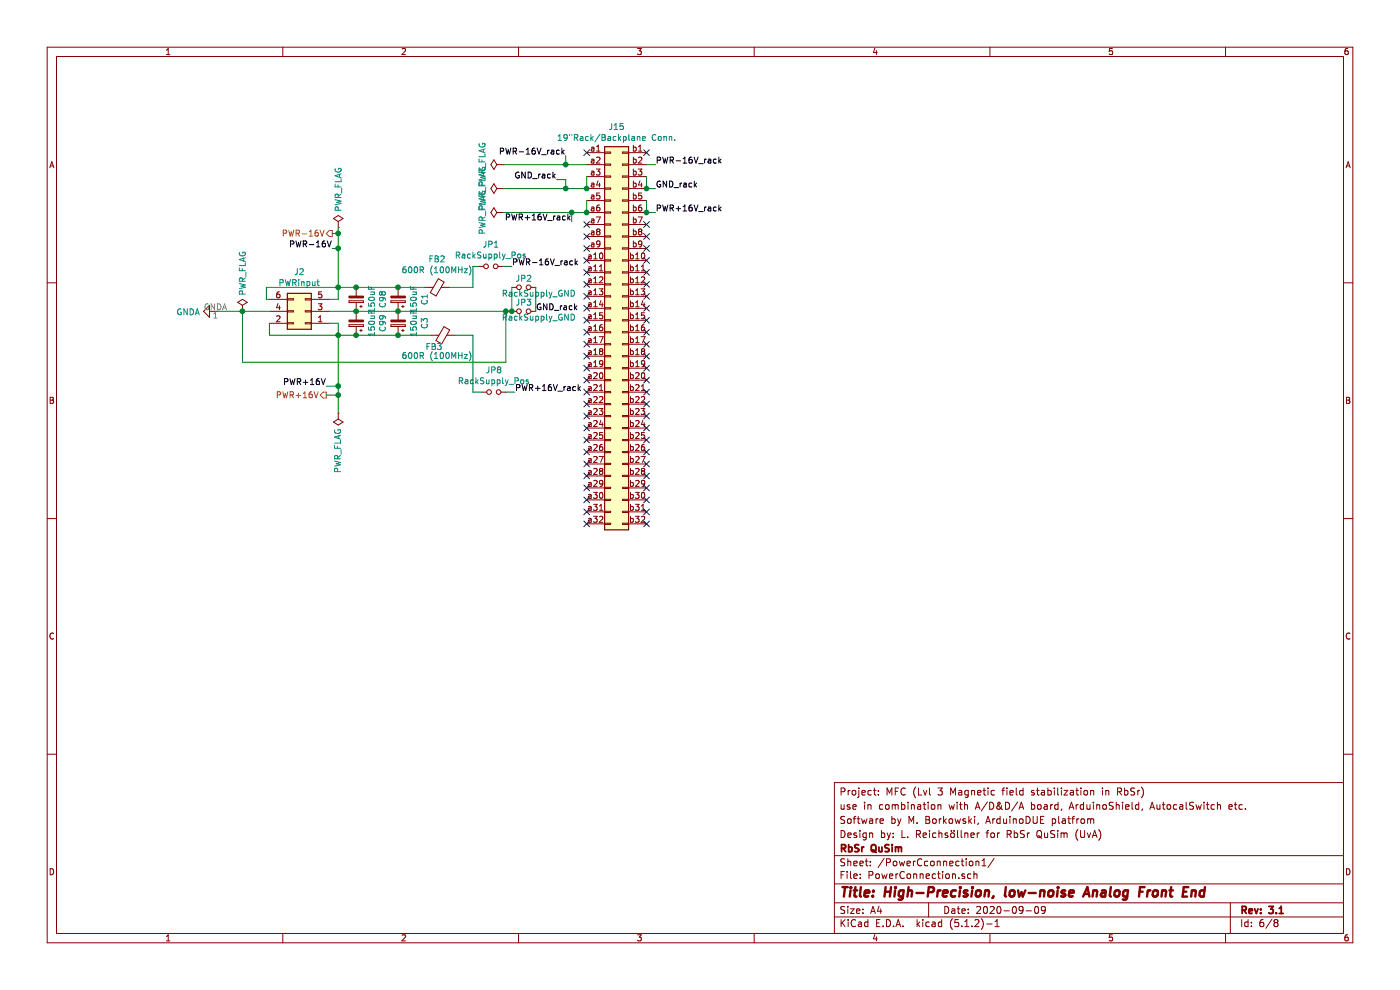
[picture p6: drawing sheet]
EESchema Schematic File Version 4
LIBS:AFE_1CH_2V0-cache
EELAYER 29 0
EELAYER END
$Descr A4 11693 8268
encoding utf-8
Sheet 6 8
Title "High-Precision, low-noise Analog Front End"
Date "2020-09-09"
Rev "3.1"
Comp "RbSr QuSim"
Comment1 "Design by: L. Reichsöllner for RbSr QuSim (UvA)"
Comment2 "Software by M. Borkowski, ArduinoDUE platfrom"
Comment3 "use in combination with A/D&D/A board, ArduinoShield, AutocalSwitch etc."
Comment4 "Project: MFC (Lvl 3 Magnetic field stabilization in RbSr)"
$EndDescr
$Comp
L Connector_Generic:Conn_02x03_Odd_Even J?
U 1 1
P 2550 2600
AR Path="/5F5A4CF8" Ref="J?"  Part="1" 
AR Path="/5F3A281A/5F5A4CF8" Ref="J2"  Part="1" 
F 0 "J2" H 2600 2275 50  0000 C CNN
F 1 "PWRinput" H 2600 2366 50  0000 C CNN
F 2 "Connector_IDC:IDC-Header_2x03_P2.54mm_Vertical" H 2550 2600 50  0001 C CNN
F 3 "https://cdn.amphenol-icc.com/media/wysiwyg/files/drawing/75869.pdf" H 2550 2600 50  0001 C CNN
F 4 "609-5122-ND" H 2550 2600 50  0001 C CNN "DigiKey"
F 5 "Connector Header Through Hole 6 position 0.100\" (2.54mm)" H 2550 2600 50  0001 C CNN "Detailed description"
F 6 "75869-331LF" H 2550 2600 50  0001 C CNN "Manufacturer/Man.PartNum."
	1    2550 2600
	-1   0    0    1   
$EndComp
$Comp
L power:PWR_FLAG #FLG?
U 1 1
P 2025 2600
AR Path="/5F5A4CF5" Ref="#FLG?"  Part="1" 
AR Path="/5F3A281A/5F5A4CF5" Ref="#FLG06"  Part="1" 
AR Path="/5F3DC148/5F5A4CF5" Ref="#FLG?"  Part="1" 
F 0 "#FLG06" H 2025 2675 50  0001 C CNN
F 1 "PWR_FLAG" V 2025 2728 50  0000 L CNN
F 2 "" H 2025 2600 50  0001 C CNN
F 3 "~" H 2025 2600 50  0001 C CNN
	1    2025 2600
	1    0    0    -1  
$EndComp
$Comp
L power:PWR_FLAG #FLG?
U 1 1
P 4200 1375
AR Path="/5F3BE217" Ref="#FLG?"  Part="1" 
AR Path="/5F3A281A/5F3BE217" Ref="#FLG01"  Part="1" 
AR Path="/5F3DC148/5F3BE217" Ref="#FLG?"  Part="1" 
F 0 "#FLG01" H 4200 1450 50  0001 C CNN
F 1 "PWR_FLAG" H 4200 1548 50  0000 C CNN
F 2 "" H 4200 1375 50  0001 C CNN
F 3 "~" H 4200 1375 50  0001 C CNN
	1    4200 1375
	0    -1   -1   0   
$EndComp
$Comp
L power:PWR_FLAG #FLG?
U 1 1
P 4200 1775
AR Path="/5F3BE21D" Ref="#FLG?"  Part="1" 
AR Path="/5F3A281A/5F3BE21D" Ref="#FLG04"  Part="1" 
AR Path="/5F3DC148/5F3BE21D" Ref="#FLG?"  Part="1" 
F 0 "#FLG04" H 4200 1850 50  0001 C CNN
F 1 "PWR_FLAG" H 4200 1948 50  0000 C CNN
F 2 "" H 4200 1775 50  0001 C CNN
F 3 "~" H 4200 1775 50  0001 C CNN
	1    4200 1775
	0    -1   -1   0   
$EndComp
Wire Wire Line
	2225 2500 2250 2500
$Comp
L Connector_Generic:Conn_02x32_Row_Letter_First J?
U 1 1
P 5100 2775
AR Path="/5F3BE240" Ref="J?"  Part="1" 
AR Path="/5F3A281A/5F3BE240" Ref="J15"  Part="1" 
AR Path="/5F3DC148/5F3BE240" Ref="J?"  Part="1" 
F 0 "J15" H 5150 4492 50  0000 C CNN
F 1 "19\"Rack/Backplane Conn." H 5150 4401 50  0000 C CNN
F 2 "DIN41612_a+c_64way_rightangle_pitch2:Socket_DIN41612-CaseC1-AC-Male-64Pin-2rows" H 5100 2775 50  0001 C CNN
F 3 "https://b2b.harting.com/files/download/PRD/PDF_TS/0903132X921_100072506DRW041A.pdf" H 5100 2775 50  0001 C CNN
F 4 "1195-1143-ND" H 5100 2775 50  0001 C CNN "DigiKey"
F 5 "96 Position Din Connector Header, Male Pins  Through Hole, Right Angle" H 5100 2775 50  0001 C CNN "Detailed description"
F 6 "09031326921" H 5100 2775 50  0001 C CNN "Manufacturer/Man.PartNum."
	1    5100 2775
	1    0    0    -1  
$EndComp
Text Label 4725 1300 2    50   ~ 0
PWR-16V_rack
Wire Wire Line
	4200 1375 4725 1375
Wire Wire Line
	5475 1375 5400 1375
Text Label 4775 1850 2    50   ~ 0
PWR+16V_rack
Wire Wire Line
	5475 1775 5400 1775
Wire Wire Line
	4900 1775 4775 1775
$Comp
L power:GNDA #PWR?
U 1 1
P 1800 2600
AR Path="/5F3BE24E" Ref="#PWR?"  Part="1" 
AR Path="/5F3A281A/5F3BE24E" Ref="#PWR01"  Part="1" 
AR Path="/5F3DC148/5F3BE24E" Ref="#PWR?"  Part="1" 
F 0 "#PWR01" H 1800 2350 50  0001 C CNN
F 1 "GNDA" V 1805 2473 50  0000 R CNN
F 2 "" H 1800 2600 50  0001 C CNN
F 3 "" H 1800 2600 50  0001 C CNN
	1    1800 2600
	0    1    1    0   
$EndComp
Wire Wire Line
	5400 1575 5475 1575
NoConn ~ 4900 1275
NoConn ~ 5400 1275
NoConn ~ 4900 1875
NoConn ~ 4900 1975
NoConn ~ 4900 2075
NoConn ~ 4900 2175
NoConn ~ 4900 2275
NoConn ~ 4900 2375
NoConn ~ 4900 2475
NoConn ~ 4900 2575
NoConn ~ 4900 2675
NoConn ~ 4900 2775
NoConn ~ 4900 2875
NoConn ~ 4900 2975
NoConn ~ 4900 3075
NoConn ~ 4900 3175
NoConn ~ 4900 3275
NoConn ~ 4900 3375
NoConn ~ 4900 3475
NoConn ~ 4900 3575
NoConn ~ 4900 3675
NoConn ~ 5400 1875
NoConn ~ 5400 1975
NoConn ~ 5400 2075
NoConn ~ 5400 2175
NoConn ~ 5400 2275
NoConn ~ 5400 2375
NoConn ~ 5400 2475
NoConn ~ 5400 2575
NoConn ~ 5400 2675
NoConn ~ 5400 2775
NoConn ~ 5400 2875
NoConn ~ 5400 2975
NoConn ~ 5400 3075
NoConn ~ 5400 3175
NoConn ~ 5400 3275
NoConn ~ 5400 3375
NoConn ~ 5400 3475
NoConn ~ 5400 3575
NoConn ~ 5400 3675
NoConn ~ 5400 3775
NoConn ~ 5400 3875
NoConn ~ 5400 3975
NoConn ~ 5400 4075
NoConn ~ 5400 4175
NoConn ~ 5400 4275
NoConn ~ 5400 4375
Wire Wire Line
	2225 2400 2225 2500
Wire Wire Line
	2750 2500 2825 2500
Wire Wire Line
	2825 2500 2825 2400
Wire Wire Line
	2750 2700 2825 2700
Wire Wire Line
	1800 2600 2025 2600
Wire Wire Line
	2750 2600 2975 2600
Wire Wire Line
	4650 1500 4725 1500
Wire Wire Line
	4725 1500 4725 1575
Wire Wire Line
	4725 1575 4900 1575
Wire Wire Line
	4725 1300 4725 1375
Connection ~ 4725 1375
Wire Wire Line
	4725 1375 4900 1375
Wire Wire Line
	4775 1850 4775 1775
Connection ~ 4775 1775
Wire Wire Line
	4775 1775 4200 1775
Wire Wire Line
	2250 2700 2250 2800
$Comp
L Device:Jumper_NO_Small JP?
U 1 1
P 4125 3275
AR Path="/5F5A4CFB" Ref="JP?"  Part="1" 
AR Path="/5F3A281A/5F5A4CFB" Ref="JP8"  Part="1" 
AR Path="/5F3DC148/5F5A4CFB" Ref="JP?"  Part="1" 
F 0 "JP8" H 4125 3460 50  0000 C CNN
F 1 "RackSupply_Pos" H 4125 3369 50  0000 C CNN
F 2 "Connector_PinHeader_1.27mm:PinHeader_1x02_P1.27mm_Vertical" H 4125 3275 50  0001 C CNN
F 3 "Connector Header Through Hole 2 position 0.100\" (2.54mm)" H 4125 3275 50  0001 C CNN
F 4 "61300211121" H 4125 3275 50  0001 C CNN "DigiKey"
F 5 "Connector Header Through Hole 2 position 0.100\" (2.54mm)" H 4125 3275 50  0001 C CNN "Detailed description"
F 6 "61300211121" H 4125 3275 50  0001 C CNN "Manufacturer/Man.PartNum."
	1    4125 3275
	1    0    0    -1  
$EndComp
Text Label 4650 1500 2    50   ~ 0
GND_rack
$Comp
L power:PWR_FLAG #FLG?
U 1 1
P 4200 1575
AR Path="/5F3BE2AF" Ref="#FLG?"  Part="1" 
AR Path="/5F3A281A/5F3BE2AF" Ref="#FLG02"  Part="1" 
AR Path="/5F3DC148/5F3BE2AF" Ref="#FLG?"  Part="1" 
F 0 "#FLG02" H 4200 1650 50  0001 C CNN
F 1 "PWR_FLAG" H 4200 1748 50  0000 C CNN
F 2 "" H 4200 1575 50  0001 C CNN
F 3 "~" H 4200 1575 50  0001 C CNN
	1    4200 1575
	0    -1   -1   0   
$EndComp
Wire Wire Line
	4200 1575 4725 1575
Connection ~ 4725 1575
Connection ~ 2025 2600
Wire Wire Line
	2025 2600 2250 2600
Wire Wire Line
	4225 2600 4225 3025
Wire Wire Line
	2025 3025 2025 2600
Text Label 2725 3225 2    50   ~ 0
PWR+16V
Text Label 4300 3275 0    50   ~ 0
PWR+16V_rack
$Comp
L Device:Jumper_NO_Small JP?
U 1 1
P 4375 2600
AR Path="/5F3BE2BF" Ref="JP?"  Part="1" 
AR Path="/5F3A281A/5F3BE2BF" Ref="JP3"  Part="1" 
AR Path="/5F3DC148/5F3BE2BF" Ref="JP?"  Part="1" 
F 0 "JP3" H 4375 2675 50  0000 C CNN
F 1 "RackSupply_GND" H 4500 2550 50  0000 C CNN
F 2 "Connector_PinHeader_1.27mm:PinHeader_1x02_P1.27mm_Vertical" H 4375 2600 50  0001 C CNN
F 3 "https://katalog.we-online.de/em/datasheet/6130xx11121.pdf" H 4375 2600 50  0001 C CNN
F 4 "732-5315-ND" H 4375 2600 50  0001 C CNN "DigiKey"
F 5 "Connector Header Through Hole 2 position 0.100\" (2.54mm)" H 4375 2600 50  0001 C CNN "Detailed description"
F 6 "61300211121" H 4375 2600 50  0001 C CNN "Manufacturer/Man.PartNum."
	1    4375 2600
	1    0    0    -1  
$EndComp
Text Label 4475 2600 0    50   ~ 0
GND_rack
Wire Wire Line
	4225 2600 4275 2600
Connection ~ 4225 2600
Wire Wire Line
	3950 3275 4025 3275
$Comp
L Device:Jumper_NO_Small JP?
U 1 1
P 4100 2225
AR Path="/5F3BE2C9" Ref="JP?"  Part="1" 
AR Path="/5F3A281A/5F3BE2C9" Ref="JP1"  Part="1" 
AR Path="/5F3DC148/5F3BE2C9" Ref="JP?"  Part="1" 
F 0 "JP1" H 4100 2410 50  0000 C CNN
F 1 "RackSupply_Pos" H 4100 2319 50  0000 C CNN
F 2 "Connector_PinHeader_1.27mm:PinHeader_1x02_P1.27mm_Vertical" H 4100 2225 50  0001 C CNN
F 3 "https://katalog.we-online.de/em/datasheet/6130xx11121.pdf" H 4100 2225 50  0001 C CNN
F 4 "732-5315-ND" H 4100 2225 50  0001 C CNN "DigiKey"
F 5 "Connector Header Through Hole 2 position 0.100\" (2.54mm)" H 4100 2225 50  0001 C CNN "Detailed description"
F 6 "61300211121" H 4100 2225 50  0001 C CNN "Manufacturer/Man.PartNum."
	1    4100 2225
	1    0    0    -1  
$EndComp
Text Label 2775 2075 2    50   ~ 0
PWR-16V
Wire Wire Line
	3950 2225 3950 2400
Text Label 4275 2225 0    50   ~ 0
PWR-16V_rack
Wire Wire Line
	4275 2225 4200 2225
Wire Wire Line
	4000 2225 3950 2225
Wire Wire Line
	4300 3275 4225 3275
Wire Wire Line
	3950 2800 3950 3275
Wire Wire Line
	2725 3225 2825 3225
Text HLabel 2725 3300 0    50   Output ~ 0
PWR+16V
Wire Wire Line
	2725 3300 2825 3300
Text HLabel 2775 1950 0    50   Output ~ 0
PWR-16V
NoConn ~ 4900 3775
NoConn ~ 4900 3875
NoConn ~ 4900 3975
NoConn ~ 4900 4075
NoConn ~ 4900 4175
NoConn ~ 4900 4275
NoConn ~ 4900 4375
$Comp
L Device:CP_Small C?
U 1 1
P 3325 2500
AR Path="/5F3CA518" Ref="C?"  Part="1" 
AR Path="/5F3A281A/5F3CA518" Ref="C1"  Part="1" 
AR Path="/5F3DC148/5F3CA518" Ref="C?"  Part="1" 
F 0 "C1" V 3100 2500 50  0000 C CNN
F 1 "150uF" V 3191 2500 50  0000 C CNN
F 2 "Capacitor_SMD:CP_Elec_6.3x5.8" H 3325 2500 50  0001 C CNN
F 3 "http://www.chemi-con.co.jp/cgi-bin/CAT_DB/SEARCH/cat_db_al.cgi?e=e&j=p&pdfname=pxj" H 3325 2500 50  0001 C CNN
F 4 "565-APXJ200ARA151MF61GCT-ND" H 3325 2500 50  0001 C CNN "DigiKey"
F 5 "150µF 20V Aluminum - Polymer Capacitors Radial, Can - SMD 23mOhm 15000 Hrs @ 105°C" H 3325 2500 50  0001 C CNN "Detailed description"
F 6 "APXJ200ARA151MF61G" H 3325 2500 50  0001 C CNN "Manufacturer/Man.PartNum."
	1    3325 2500
	-1   0    0    1   
$EndComp
$Comp
L power:PWR_FLAG #FLG?
U 1 1
P 2825 1900
AR Path="/5F3CD5C4" Ref="#FLG?"  Part="1" 
AR Path="/5F3A281A/5F3CD5C4" Ref="#FLG05"  Part="1" 
AR Path="/5F3DC148/5F3CD5C4" Ref="#FLG?"  Part="1" 
F 0 "#FLG05" H 2825 1975 50  0001 C CNN
F 1 "PWR_FLAG" V 2825 2028 50  0000 L CNN
F 2 "" H 2825 1900 50  0001 C CNN
F 3 "~" H 2825 1900 50  0001 C CNN
	1    2825 1900
	1    0    0    -1  
$EndComp
$Comp
L power:PWR_FLAG #FLG?
U 1 1
P 2825 3450
AR Path="/5F3D0D5A" Ref="#FLG?"  Part="1" 
AR Path="/5F3A281A/5F3D0D5A" Ref="#FLG07"  Part="1" 
AR Path="/5F3DC148/5F3D0D5A" Ref="#FLG?"  Part="1" 
F 0 "#FLG07" H 2825 3525 50  0001 C CNN
F 1 "PWR_FLAG" V 2825 3578 50  0000 L CNN
F 2 "" H 2825 3450 50  0001 C CNN
F 3 "~" H 2825 3450 50  0001 C CNN
	1    2825 3450
	-1   0    0    1   
$EndComp
Text Label 5475 1375 0    50   ~ 0
PWR-16V_rack
Text Label 5475 1775 0    50   ~ 0
PWR+16V_rack
Text Label 5475 1575 0    50   ~ 0
GND_rack
$Comp
L Device:CP_Small C?
U 1 1
P 3325 2700
AR Path="/5F58FE8B" Ref="C?"  Part="1" 
AR Path="/5F3A281A/5F58FE8B" Ref="C3"  Part="1" 
AR Path="/5F3DC148/5F58FE8B" Ref="C?"  Part="1" 
F 0 "C3" V 3100 2700 50  0000 C CNN
F 1 "150uF" V 3191 2700 50  0000 C CNN
F 2 "Capacitor_SMD:CP_Elec_6.3x5.8" H 3325 2700 50  0001 C CNN
F 3 "http://www.chemi-con.co.jp/cgi-bin/CAT_DB/SEARCH/cat_db_al.cgi?e=e&j=p&pdfname=pxj" H 3325 2700 50  0001 C CNN
F 4 "565-APXJ200ARA151MF61GCT-ND" H 3325 2700 50  0001 C CNN "DigiKey"
F 5 "150µF 20V Aluminum - Polymer Capacitors Radial, Can - SMD 23mOhm 15000 Hrs @ 105°C" H 3325 2700 50  0001 C CNN "Detailed description"
F 6 "APXJ200ARA151MF61G" H 3325 2700 50  0001 C CNN "Manufacturer/Man.PartNum."
	1    3325 2700
	-1   0    0    1   
$EndComp
$Comp
L Device:CP_Small C?
U 1 1
P 2975 2500
AR Path="/5F59024A" Ref="C?"  Part="1" 
AR Path="/5F3A281A/5F59024A" Ref="C98"  Part="1" 
AR Path="/5F3DC148/5F59024A" Ref="C?"  Part="1" 
F 0 "C98" V 2750 2500 50  0000 C CNN
F 1 "150uF" V 2841 2500 50  0000 C CNN
F 2 "Capacitor_SMD:CP_Elec_6.3x5.8" H 2975 2500 50  0001 C CNN
F 3 "http://www.chemi-con.co.jp/cgi-bin/CAT_DB/SEARCH/cat_db_al.cgi?e=e&j=p&pdfname=pxj" H 2975 2500 50  0001 C CNN
F 4 "565-APXJ200ARA151MF61GCT-ND" H 2975 2500 50  0001 C CNN "DigiKey"
F 5 "150µF 20V Aluminum - Polymer Capacitors Radial, Can - SMD 23mOhm 15000 Hrs @ 105°C" H 2975 2500 50  0001 C CNN "Detailed description"
F 6 "APXJ200ARA151MF61G" H 2975 2500 50  0001 C CNN "Manufacturer/Man.PartNum."
	1    2975 2500
	-1   0    0    1   
$EndComp
Connection ~ 2975 2600
Wire Wire Line
	2975 2600 3325 2600
Connection ~ 2975 2400
Wire Wire Line
	2975 2400 3325 2400
$Comp
L Device:CP_Small C?
U 1 1
P 2975 2700
AR Path="/5F591E5D" Ref="C?"  Part="1" 
AR Path="/5F3A281A/5F591E5D" Ref="C99"  Part="1" 
AR Path="/5F3DC148/5F591E5D" Ref="C?"  Part="1" 
F 0 "C99" V 2750 2700 50  0000 C CNN
F 1 "150uF" V 2841 2700 50  0000 C CNN
F 2 "Capacitor_SMD:CP_Elec_6.3x5.8" H 2975 2700 50  0001 C CNN
F 3 "http://www.chemi-con.co.jp/cgi-bin/CAT_DB/SEARCH/cat_db_al.cgi?e=e&j=p&pdfname=pxj" H 2975 2700 50  0001 C CNN
F 4 "565-APXJ200ARA151MF61GCT-ND" H 2975 2700 50  0001 C CNN "DigiKey"
F 5 "150µF 20V Aluminum - Polymer Capacitors Radial, Can - SMD 23mOhm 15000 Hrs @ 105°C" H 2975 2700 50  0001 C CNN "Detailed description"
F 6 "APXJ200ARA151MF61G" H 2975 2700 50  0001 C CNN "Manufacturer/Man.PartNum."
	1    2975 2700
	-1   0    0    1   
$EndComp
Connection ~ 2975 2800
Wire Wire Line
	2975 2800 3325 2800
Wire Wire Line
	2825 2800 2975 2800
Wire Wire Line
	2250 2800 2825 2800
Connection ~ 2825 2800
Wire Wire Line
	2825 2400 2975 2400
Wire Wire Line
	2025 3025 4225 3025
Wire Wire Line
	2225 2400 2825 2400
Connection ~ 2825 2400
$Comp
L Device:Ferrite_Bead_Small FB2
U 1 1
P 3650 2400
F 0 "FB2" V 3413 2400 50  0000 C CNN
F 1 "600R (100MHz)" V 3504 2400 50  0000 C CNN
F 2 "Inductor_SMD:L_0603_1608Metric" V 3580 2400 50  0001 C CNN
F 3 "https://www.bourns.com/docs/Product-Datasheets/mh.pdf" H 3650 2400 50  0001 C CNN
F 4 "MH1608-601YCT-ND" H 3650 2400 50  0001 C CNN "DigiKey"
F 5 "600 Ohms @ 100MHz 1 Power, Signal Line Ferrite Bead 0603 (1608 Metric) 1A 200mOhm" H 3650 2400 50  0001 C CNN "Detailed description"
F 6 "MH1608-601Y" H 3650 2400 50  0001 C CNN "Manufacturer/Man.PartNum."
	1    3650 2400
	0    1    1    0   
$EndComp
Connection ~ 3325 2600
Connection ~ 3325 2400
Connection ~ 3325 2800
Wire Wire Line
	3325 2800 3600 2800
Wire Wire Line
	2825 2400 2825 2075
Wire Wire Line
	3325 2600 4225 2600
Wire Wire Line
	2775 1950 2825 1950
Connection ~ 2825 1950
Wire Wire Line
	2825 1950 2825 1900
Wire Wire Line
	2775 2075 2825 2075
Connection ~ 2825 2075
Wire Wire Line
	2825 2075 2825 1950
Wire Wire Line
	3325 2400 3550 2400
Wire Wire Line
	2825 2800 2825 3225
Connection ~ 2825 3300
Wire Wire Line
	2825 3300 2825 3450
Connection ~ 2825 3225
Wire Wire Line
	2825 3225 2825 3300
Wire Wire Line
	2825 2700 2825 2800
Wire Wire Line
	3750 2400 3950 2400
$Comp
L Device:Ferrite_Bead_Small FB3
U 1 1
P 3700 2800
F 0 "FB3" V 3600 2875 50  0000 C CNN
F 1 "600R (100MHz)" V 3525 2850 50  0000 C CNN
F 2 "Inductor_SMD:L_0603_1608Metric" V 3630 2800 50  0001 C CNN
F 3 "https://www.bourns.com/docs/Product-Datasheets/mh.pdf" H 3700 2800 50  0001 C CNN
F 4 "MH1608-601YCT-ND" H 3700 2800 50  0001 C CNN "DigiKey"
F 5 "600 Ohms @ 100MHz 1 Power, Signal Line Ferrite Bead 0603 (1608 Metric) 1A 200mOhm" H 3700 2800 50  0001 C CNN "Detailed description"
F 6 "MH1608-601Y" H 3700 2800 50  0001 C CNN "Manufacturer/Man.PartNum."
	1    3700 2800
	0    -1   -1   0   
$EndComp
Wire Wire Line
	3800 2800 3950 2800
$Comp
L Device:Jumper_NO_Small JP?
U 1 1
P 4375 2400
AR Path="/5F5C1B92" Ref="JP?"  Part="1" 
AR Path="/5F3A281A/5F5C1B92" Ref="JP2"  Part="1" 
AR Path="/5F3DC148/5F5C1B92" Ref="JP?"  Part="1" 
F 0 "JP2" H 4375 2475 50  0000 C CNN
F 1 "RackSupply_GND" H 4500 2350 50  0000 C CNN
F 2 "Connector_PinHeader_1.27mm:PinHeader_1x02_P1.27mm_Vertical" H 4375 2400 50  0001 C CNN
F 3 "https://katalog.we-online.de/em/datasheet/6130xx11121.pdf" H 4375 2400 50  0001 C CNN
F 4 "732-5315-ND" H 4375 2400 50  0001 C CNN "DigiKey"
F 5 "Connector Header Through Hole 2 position 0.100\" (2.54mm)" H 4375 2400 50  0001 C CNN "Detailed description"
F 6 "61300211121" H 4375 2400 50  0001 C CNN "Manufacturer/Man.PartNum."
	1    4375 2400
	1    0    0    -1  
$EndComp
Wire Wire Line
	4275 2400 4275 2600
Connection ~ 4275 2600
Wire Wire Line
	4475 2400 4475 2600
Wire Wire Line
	4900 1475 4900 1575
Connection ~ 4900 1575
Wire Wire Line
	5400 1475 5400 1575
Connection ~ 5400 1575
Wire Wire Line
	4900 1675 4900 1775
Connection ~ 4900 1775
Wire Wire Line
	5400 1675 5400 1775
Connection ~ 5400 1775
$EndSCHEMATC
